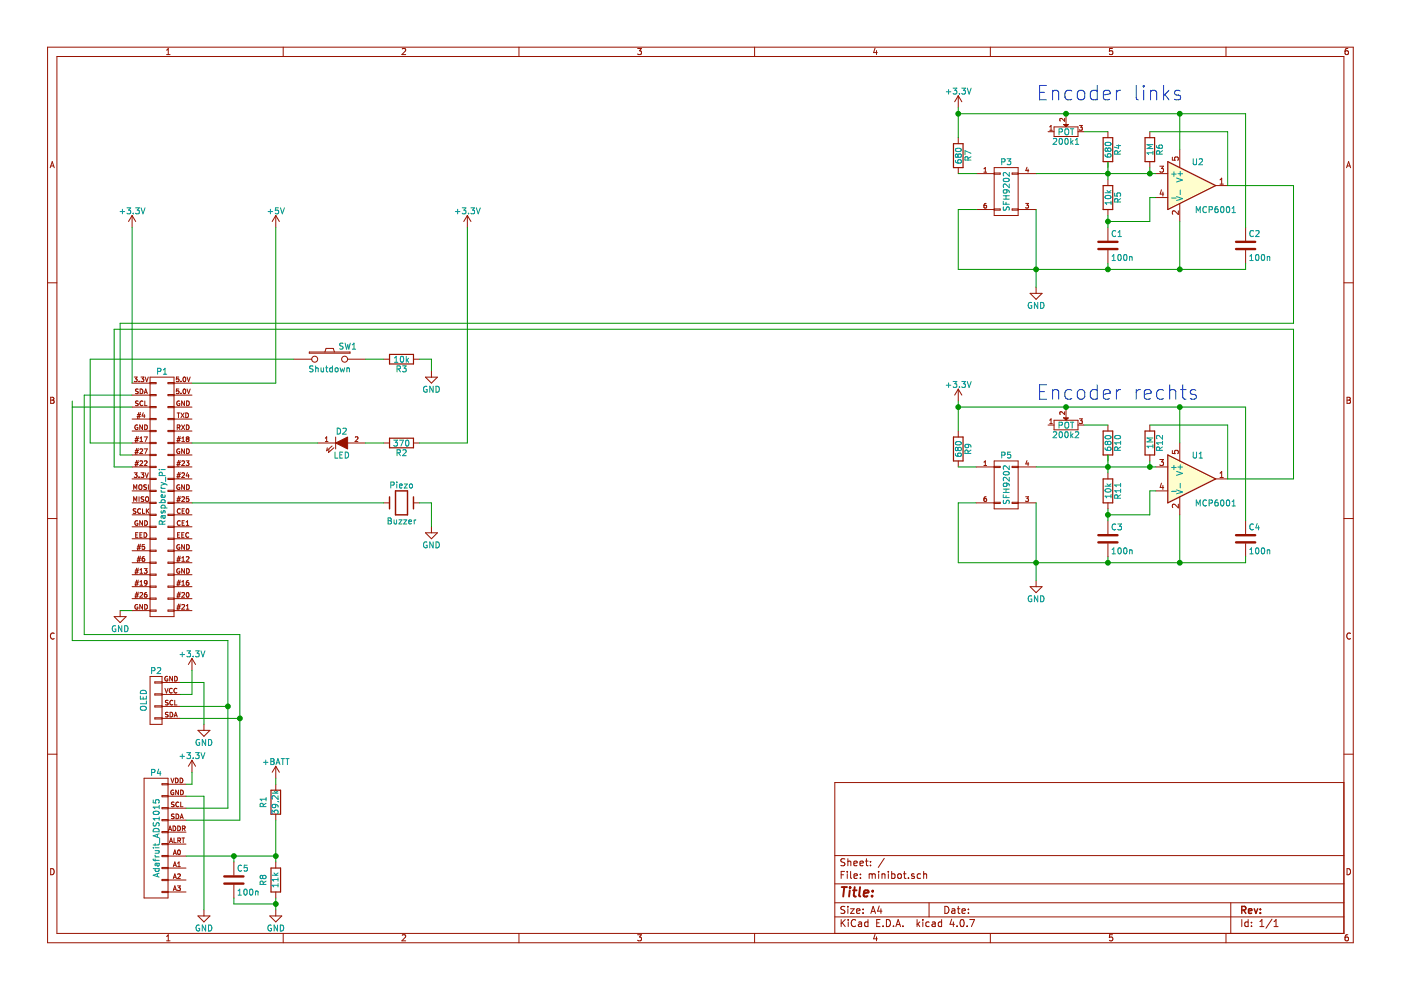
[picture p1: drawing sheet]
EESchema Schematic File Version 2
LIBS:power
LIBS:device
LIBS:transistors
LIBS:conn
LIBS:linear
LIBS:regul
LIBS:74xx
LIBS:cmos4000
LIBS:adc-dac
LIBS:memory
LIBS:xilinx
LIBS:microcontrollers
LIBS:dsp
LIBS:microchip
LIBS:analog_switches
LIBS:motorola
LIBS:texas
LIBS:intel
LIBS:audio
LIBS:interface
LIBS:digital-audio
LIBS:philips
LIBS:display
LIBS:cypress
LIBS:siliconi
LIBS:opto
LIBS:atmel
LIBS:contrib
LIBS:valves
LIBS:minibot-cache
EELAYER 25 0
EELAYER END
$Descr A4 11693 8268
encoding utf-8
Sheet 1 1
Title ""
Date ""
Rev ""
Comp ""
Comment1 ""
Comment2 ""
Comment3 ""
Comment4 ""
$EndDescr
$Comp
L R R1
U 1 1
P 2300 6700
F 0 "R1" V 2400 6700 50  0000 C CNN
F 1 "39,2k" V 2300 6700 50  0000 C CNN
F 2 "" V 2230 6700 50  0000 C CNN
F 3 "" H 2300 6700 50  0000 C CNN
	1    2300 6700
	-1   0    0    1   
$EndComp
$Comp
L +BATT #PWR8
U 1 1
P 2300 6500
F 0 "#PWR8" H 2300 6350 50  0001 C CNN
F 1 "+BATT" H 2300 6640 50  0000 C CNN
F 2 "" H 2300 6500 50  0000 C CNN
F 3 "" H 2300 6500 50  0000 C CNN
	1    2300 6500
	1    0    0    -1  
$EndComp
$Comp
L GND #PWR9
U 1 1
P 2300 7600
F 0 "#PWR9" H 2300 7350 50  0001 C CNN
F 1 "GND" H 2300 7450 50  0000 C CNN
F 2 "" H 2300 7600 50  0000 C CNN
F 3 "" H 2300 7600 50  0000 C CNN
	1    2300 7600
	1    0    0    -1  
$EndComp
$Comp
L CONN_02X20_RaspberryPi_3 P1
U 1 1
P 1350 4150
F 0 "P1" H 1350 5200 50  0000 C CNN
F 1 "Raspberry_Pi" V 1350 4150 50  0000 C CNN
F 2 "" H 1350 3200 50  0000 C CNN
F 3 "" H 1350 3200 50  0000 C CNN
	1    1350 4150
	1    0    0    -1  
$EndComp
$Comp
L OLED_128x64_0.96inch P2
U 1 1
P 1300 5850
F 0 "P2" H 1300 6100 50  0000 C CNN
F 1 "OLED" V 1400 5850 50  0000 C CNN
F 2 "" H 1300 5850 50  0000 C CNN
F 3 "" H 1300 5850 50  0000 C CNN
	1    1300 5850
	-1   0    0    -1  
$EndComp
$Comp
L +5V #PWR7
U 1 1
P 2300 1900
F 0 "#PWR7" H 2300 1750 50  0001 C CNN
F 1 "+5V" H 2300 2040 50  0000 C CNN
F 2 "" H 2300 1900 50  0000 C CNN
F 3 "" H 2300 1900 50  0000 C CNN
	1    2300 1900
	1    0    0    -1  
$EndComp
$Comp
L LED D2
U 1 1
P 2850 3700
F 0 "D2" H 2850 3800 50  0000 C CNN
F 1 "LED" H 2850 3600 50  0000 C CNN
F 2 "" H 2850 3700 50  0000 C CNN
F 3 "" H 2850 3700 50  0000 C CNN
	1    2850 3700
	1    0    0    -1  
$EndComp
$Comp
L R R2
U 1 1
P 3350 3700
F 0 "R2" V 3430 3700 50  0000 C CNN
F 1 "370" V 3350 3700 50  0000 C CNN
F 2 "" V 3280 3700 50  0000 C CNN
F 3 "" H 3350 3700 50  0000 C CNN
	1    3350 3700
	0    1    1    0   
$EndComp
$Comp
L SW_PUSH SW1
U 1 1
P 2750 3000
F 0 "SW1" H 2900 3110 50  0000 C CNN
F 1 "Shutdown" H 2750 2920 50  0000 C CNN
F 2 "" H 2750 3000 50  0000 C CNN
F 3 "" H 2750 3000 50  0000 C CNN
	1    2750 3000
	1    0    0    -1  
$EndComp
$Comp
L R R3
U 1 1
P 3350 3000
F 0 "R3" V 3430 3000 50  0000 C CNN
F 1 "10k" V 3350 3000 50  0000 C CNN
F 2 "" V 3280 3000 50  0000 C CNN
F 3 "" H 3350 3000 50  0000 C CNN
	1    3350 3000
	0    1    1    0   
$EndComp
$Comp
L SFH9202 P3
U 1 1
P 8400 1600
F 0 "P3" H 8400 1850 50  0000 C CNN
F 1 "SFH9202" V 8400 1600 50  0000 C CNN
F 2 "" H 8300 800 50  0000 C CNN
F 3 "" H 8300 800 50  0000 C CNN
	1    8400 1600
	1    0    0    -1  
$EndComp
$Comp
L R R4
U 1 1
P 9250 1250
F 0 "R4" V 9330 1250 50  0000 C CNN
F 1 "680" V 9250 1250 50  0000 C CNN
F 2 "" V 9180 1250 50  0000 C CNN
F 3 "" H 9250 1250 50  0000 C CNN
	1    9250 1250
	1    0    0    -1  
$EndComp
$Comp
L R R5
U 1 1
P 9250 1650
F 0 "R5" V 9330 1650 50  0000 C CNN
F 1 "10k" V 9250 1650 50  0000 C CNN
F 2 "" V 9180 1650 50  0000 C CNN
F 3 "" H 9250 1650 50  0000 C CNN
	1    9250 1650
	1    0    0    -1  
$EndComp
$Comp
L R R6
U 1 1
P 9600 1250
F 0 "R6" V 9680 1250 50  0000 C CNN
F 1 "1M" V 9600 1250 50  0000 C CNN
F 2 "" V 9530 1250 50  0000 C CNN
F 3 "" H 9600 1250 50  0000 C CNN
	1    9600 1250
	1    0    0    -1  
$EndComp
$Comp
L C C1
U 1 1
P 9250 2050
F 0 "C1" H 9275 2150 50  0000 L CNN
F 1 "100n" H 9275 1950 50  0000 L CNN
F 2 "" H 9288 1900 50  0000 C CNN
F 3 "" H 9250 2050 50  0000 C CNN
	1    9250 2050
	1    0    0    -1  
$EndComp
$Comp
L C C2
U 1 1
P 10400 2050
F 0 "C2" H 10425 2150 50  0000 L CNN
F 1 "100n" H 10425 1950 50  0000 L CNN
F 2 "" H 10438 1900 50  0000 C CNN
F 3 "" H 10400 2050 50  0000 C CNN
	1    10400 2050
	1    0    0    -1  
$EndComp
$Comp
L POT 200k1
U 1 1
P 8900 1100
F 0 "200k1" H 8900 1020 50  0000 C CNN
F 1 "POT" H 8900 1100 50  0000 C CNN
F 2 "" H 8900 1100 50  0000 C CNN
F 3 "" H 8900 1100 50  0000 C CNN
	1    8900 1100
	1    0    0    -1  
$EndComp
$Comp
L +3.3V #PWR12
U 1 1
P 8000 900
F 0 "#PWR12" H 8000 750 50  0001 C CNN
F 1 "+3.3V" H 8000 1040 50  0000 C CNN
F 2 "" H 8000 900 50  0000 C CNN
F 3 "" H 8000 900 50  0000 C CNN
	1    8000 900 
	1    0    0    -1  
$EndComp
$Comp
L GND #PWR14
U 1 1
P 8650 2400
F 0 "#PWR14" H 8650 2150 50  0001 C CNN
F 1 "GND" H 8650 2250 50  0000 C CNN
F 2 "" H 8650 2400 50  0000 C CNN
F 3 "" H 8650 2400 50  0000 C CNN
	1    8650 2400
	1    0    0    -1  
$EndComp
$Comp
L MCP6001 U2
U 1 1
P 9950 1550
F 0 "U2" H 10000 1750 50  0000 C CNN
F 1 "MCP6001" H 10150 1350 50  0000 C CNN
F 2 "" H 9900 1650 50  0000 C CNN
F 3 "" H 10000 1750 50  0000 C CNN
	1    9950 1550
	1    0    0    -1  
$EndComp
$Comp
L R R7
U 1 1
P 8000 1300
F 0 "R7" V 8080 1300 50  0000 C CNN
F 1 "680" V 8000 1300 50  0000 C CNN
F 2 "" V 7930 1300 50  0000 C CNN
F 3 "" H 8000 1300 50  0000 C CNN
	1    8000 1300
	1    0    0    -1  
$EndComp
$Comp
L GND #PWR5
U 1 1
P 1700 6050
F 0 "#PWR5" H 1700 5800 50  0001 C CNN
F 1 "GND" H 1700 5900 50  0000 C CNN
F 2 "" H 1700 6050 50  0000 C CNN
F 3 "" H 1700 6050 50  0000 C CNN
	1    1700 6050
	1    0    0    -1  
$EndComp
$Comp
L +3.3V #PWR3
U 1 1
P 1600 5600
F 0 "#PWR3" H 1600 5450 50  0001 C CNN
F 1 "+3.3V" H 1600 5740 50  0000 C CNN
F 2 "" H 1600 5600 50  0000 C CNN
F 3 "" H 1600 5600 50  0000 C CNN
	1    1600 5600
	1    0    0    -1  
$EndComp
$Comp
L +3.3V #PWR11
U 1 1
P 3900 1900
F 0 "#PWR11" H 3900 1750 50  0001 C CNN
F 1 "+3.3V" H 3900 2040 50  0000 C CNN
F 2 "" H 3900 1900 50  0000 C CNN
F 3 "" H 3900 1900 50  0000 C CNN
	1    3900 1900
	1    0    0    -1  
$EndComp
$Comp
L SFH9202 P5
U 1 1
P 8400 4050
F 0 "P5" H 8400 4300 50  0000 C CNN
F 1 "SFH9202" V 8400 4050 50  0000 C CNN
F 2 "" H 8300 3250 50  0000 C CNN
F 3 "" H 8300 3250 50  0000 C CNN
	1    8400 4050
	1    0    0    -1  
$EndComp
$Comp
L R R10
U 1 1
P 9250 3700
F 0 "R10" V 9330 3700 50  0000 C CNN
F 1 "680" V 9250 3700 50  0000 C CNN
F 2 "" V 9180 3700 50  0000 C CNN
F 3 "" H 9250 3700 50  0000 C CNN
	1    9250 3700
	1    0    0    -1  
$EndComp
$Comp
L R R11
U 1 1
P 9250 4100
F 0 "R11" V 9330 4100 50  0000 C CNN
F 1 "10k" V 9250 4100 50  0000 C CNN
F 2 "" V 9180 4100 50  0000 C CNN
F 3 "" H 9250 4100 50  0000 C CNN
	1    9250 4100
	1    0    0    -1  
$EndComp
$Comp
L R R12
U 1 1
P 9600 3700
F 0 "R12" V 9680 3700 50  0000 C CNN
F 1 "1M" V 9600 3700 50  0000 C CNN
F 2 "" V 9530 3700 50  0000 C CNN
F 3 "" H 9600 3700 50  0000 C CNN
	1    9600 3700
	1    0    0    -1  
$EndComp
$Comp
L C C3
U 1 1
P 9250 4500
F 0 "C3" H 9275 4600 50  0000 L CNN
F 1 "100n" H 9275 4400 50  0000 L CNN
F 2 "" H 9288 4350 50  0000 C CNN
F 3 "" H 9250 4500 50  0000 C CNN
	1    9250 4500
	1    0    0    -1  
$EndComp
$Comp
L C C4
U 1 1
P 10400 4500
F 0 "C4" H 10425 4600 50  0000 L CNN
F 1 "100n" H 10425 4400 50  0000 L CNN
F 2 "" H 10438 4350 50  0000 C CNN
F 3 "" H 10400 4500 50  0000 C CNN
	1    10400 4500
	1    0    0    -1  
$EndComp
$Comp
L POT 200k2
U 1 1
P 8900 3550
F 0 "200k2" H 8900 3470 50  0000 C CNN
F 1 "POT" H 8900 3550 50  0000 C CNN
F 2 "" H 8900 3550 50  0000 C CNN
F 3 "" H 8900 3550 50  0000 C CNN
	1    8900 3550
	1    0    0    -1  
$EndComp
$Comp
L +3.3V #PWR13
U 1 1
P 8000 3350
F 0 "#PWR13" H 8000 3200 50  0001 C CNN
F 1 "+3.3V" H 8000 3490 50  0000 C CNN
F 2 "" H 8000 3350 50  0000 C CNN
F 3 "" H 8000 3350 50  0000 C CNN
	1    8000 3350
	1    0    0    -1  
$EndComp
$Comp
L GND #PWR15
U 1 1
P 8650 4850
F 0 "#PWR15" H 8650 4600 50  0001 C CNN
F 1 "GND" H 8650 4700 50  0000 C CNN
F 2 "" H 8650 4850 50  0000 C CNN
F 3 "" H 8650 4850 50  0000 C CNN
	1    8650 4850
	1    0    0    -1  
$EndComp
$Comp
L MCP6001 U1
U 1 1
P 9950 4000
F 0 "U1" H 10000 4200 50  0000 C CNN
F 1 "MCP6001" H 10150 3800 50  0000 C CNN
F 2 "" H 9900 4100 50  0000 C CNN
F 3 "" H 10000 4200 50  0000 C CNN
	1    9950 4000
	1    0    0    -1  
$EndComp
$Comp
L R R9
U 1 1
P 8000 3750
F 0 "R9" V 8080 3750 50  0000 C CNN
F 1 "680" V 8000 3750 50  0000 C CNN
F 2 "" V 7930 3750 50  0000 C CNN
F 3 "" H 8000 3750 50  0000 C CNN
	1    8000 3750
	1    0    0    -1  
$EndComp
Text Notes 8650 850  0    120  ~ 0
Encoder links
Text Notes 8650 3350 0    120  ~ 0
Encoder rechts
$Comp
L GND #PWR10
U 1 1
P 3600 3100
F 0 "#PWR10" H 3600 2850 50  0001 C CNN
F 1 "GND" H 3600 2950 50  0000 C CNN
F 2 "" H 3600 3100 50  0000 C CNN
F 3 "" H 3600 3100 50  0000 C CNN
	1    3600 3100
	1    0    0    -1  
$EndComp
$Comp
L +3.3V #PWR2
U 1 1
P 1100 1900
F 0 "#PWR2" H 1100 1750 50  0001 C CNN
F 1 "+3.3V" H 1100 2040 50  0000 C CNN
F 2 "" H 1100 1900 50  0000 C CNN
F 3 "" H 1100 1900 50  0000 C CNN
	1    1100 1900
	1    0    0    -1  
$EndComp
$Comp
L R R8
U 1 1
P 2300 7350
F 0 "R8" V 2400 7350 50  0000 C CNN
F 1 "11k" V 2300 7350 50  0000 C CNN
F 2 "" V 2230 7350 50  0000 C CNN
F 3 "" H 2300 7350 50  0000 C CNN
	1    2300 7350
	-1   0    0    1   
$EndComp
$Comp
L Adafruit_ADS1015 P4
U 1 1
P 1300 7000
F 0 "P4" H 1300 7550 50  0000 C CNN
F 1 "Adafruit_ADS1015" V 1300 7000 50  0000 C CNN
F 2 "" H 1300 6050 50  0000 C CNN
F 3 "" H 1300 6050 50  0000 C CNN
	1    1300 7000
	1    0    0    -1  
$EndComp
$Comp
L GND #PWR6
U 1 1
P 1700 7600
F 0 "#PWR6" H 1700 7350 50  0001 C CNN
F 1 "GND" H 1700 7450 50  0000 C CNN
F 2 "" H 1700 7600 50  0000 C CNN
F 3 "" H 1700 7600 50  0000 C CNN
	1    1700 7600
	1    0    0    -1  
$EndComp
$Comp
L +3.3V #PWR4
U 1 1
P 1600 6450
F 0 "#PWR4" H 1600 6300 50  0001 C CNN
F 1 "+3.3V" H 1600 6590 50  0000 C CNN
F 2 "" H 1600 6450 50  0000 C CNN
F 3 "" H 1600 6450 50  0000 C CNN
	1    1600 6450
	1    0    0    -1  
$EndComp
$Comp
L GND #PWR1
U 1 1
P 1000 5100
F 0 "#PWR1" H 1000 4850 50  0001 C CNN
F 1 "GND" H 1000 4950 50  0000 C CNN
F 2 "" H 1000 5100 50  0000 C CNN
F 3 "" H 1000 5100 50  0000 C CNN
	1    1000 5100
	1    0    0    -1  
$EndComp
$Comp
L C C5
U 1 1
P 1950 7350
F 0 "C5" H 1975 7450 50  0000 L CNN
F 1 "100n" H 1975 7250 50  0000 L CNN
F 2 "" H 1988 7200 50  0000 C CNN
F 3 "" H 1950 7350 50  0000 C CNN
	1    1950 7350
	1    0    0    -1  
$EndComp
Wire Wire Line
	1700 5700 1700 6050
Wire Wire Line
	1600 3700 2650 3700
Wire Wire Line
	3050 3700 3200 3700
Wire Wire Line
	1100 1900 1100 3200
Wire Wire Line
	1600 3200 2300 3200
Wire Wire Line
	2300 3200 2300 1900
Wire Wire Line
	3050 3000 3200 3000
Wire Wire Line
	1700 5700 1500 5700
Wire Wire Line
	1600 5800 1500 5800
Wire Wire Line
	1100 3400 600  3400
Wire Wire Line
	600  3350 600  5350
Wire Wire Line
	600  5350 1900 5350
Wire Wire Line
	1900 5350 1900 6750
Wire Wire Line
	1900 5900 1500 5900
Wire Wire Line
	1100 3300 700  3300
Wire Wire Line
	700  3300 700  5300
Wire Wire Line
	700  5300 2000 5300
Wire Wire Line
	2000 5300 2000 6850
Wire Wire Line
	2000 6000 1500 6000
Wire Wire Line
	8000 1450 8150 1450
Wire Wire Line
	8000 900  8000 1150
Wire Wire Line
	8000 2250 10400 2250
Wire Wire Line
	9250 1350 9250 1500
Wire Wire Line
	8650 1450 9650 1450
Connection ~ 9250 1450
Wire Wire Line
	9250 1100 9050 1100
Wire Wire Line
	8000 950  10400 950 
Connection ~ 8000 950 
Wire Wire Line
	9250 1800 9250 1900
Wire Wire Line
	8150 1750 8000 1750
Wire Wire Line
	8000 1750 8000 2250
Wire Wire Line
	9250 2250 9250 2200
Wire Wire Line
	9600 1450 9600 1400
Wire Wire Line
	9600 1100 10250 1100
Wire Wire Line
	10250 1100 10250 1550
Connection ~ 9600 1450
Wire Wire Line
	9650 1650 9600 1650
Wire Wire Line
	9600 1650 9600 1850
Wire Wire Line
	9600 1850 9250 1850
Connection ~ 9250 1850
Wire Wire Line
	9850 2250 9850 1850
Connection ~ 9250 2250
Wire Wire Line
	8650 1750 8650 2400
Connection ~ 8650 2250
Wire Wire Line
	10400 2250 10400 2200
Connection ~ 9850 2250
Wire Wire Line
	9850 950  9850 1250
Connection ~ 8900 950 
Wire Wire Line
	10400 950  10400 1900
Connection ~ 9850 950 
Wire Wire Line
	10250 1550 10800 1550
Wire Wire Line
	3900 1900 3900 3700
Wire Wire Line
	3900 3700 3500 3700
Wire Wire Line
	2300 6500 2300 6550
Wire Wire Line
	8000 3900 8150 3900
Wire Wire Line
	8000 3350 8000 3600
Wire Wire Line
	8000 4700 10400 4700
Wire Wire Line
	9250 3800 9250 3950
Wire Wire Line
	8650 3900 9650 3900
Connection ~ 9250 3900
Wire Wire Line
	9250 3550 9050 3550
Wire Wire Line
	8000 3400 10400 3400
Connection ~ 8000 3400
Wire Wire Line
	9250 4250 9250 4350
Wire Wire Line
	8150 4200 8000 4200
Wire Wire Line
	8000 4200 8000 4700
Wire Wire Line
	9250 4700 9250 4650
Wire Wire Line
	9600 3900 9600 3850
Wire Wire Line
	9600 3550 10250 3550
Wire Wire Line
	10250 3550 10250 4000
Connection ~ 9600 3900
Wire Wire Line
	9650 4100 9600 4100
Wire Wire Line
	9600 4100 9600 4300
Wire Wire Line
	9600 4300 9250 4300
Connection ~ 9250 4300
Wire Wire Line
	9850 4700 9850 4300
Connection ~ 9250 4700
Wire Wire Line
	8650 4200 8650 4850
Connection ~ 8650 4700
Wire Wire Line
	10400 4700 10400 4650
Connection ~ 9850 4700
Wire Wire Line
	9850 3400 9850 3700
Connection ~ 8900 3400
Wire Wire Line
	10400 3400 10400 4350
Connection ~ 9850 3400
Wire Wire Line
	10250 4000 10800 4000
Wire Wire Line
	3500 3000 3600 3000
Wire Wire Line
	3600 3000 3600 3100
Wire Wire Line
	1100 3700 750  3700
Wire Wire Line
	750  3700 750  3000
Wire Wire Line
	750  3000 2450 3000
Wire Wire Line
	10800 1550 10800 2700
Wire Wire Line
	10800 2700 1000 2700
Wire Wire Line
	1000 2700 1000 3800
Wire Wire Line
	1000 3800 1100 3800
Wire Wire Line
	1100 3900 950  3900
Wire Wire Line
	950  3900 950  2750
Wire Wire Line
	950  2750 10800 2750
Wire Wire Line
	10800 2750 10800 4000
Wire Wire Line
	1600 5600 1600 5800
Wire Wire Line
	2300 7500 2300 7600
Wire Wire Line
	1100 5100 1000 5100
Wire Wire Line
	1600 6550 1600 6450
Wire Wire Line
	1550 6650 1700 6650
Wire Wire Line
	1700 6650 1700 7600
Wire Wire Line
	1900 6750 1550 6750
Connection ~ 1900 5900
Wire Wire Line
	2000 6850 1550 6850
Connection ~ 2000 6000
Wire Wire Line
	2300 6850 2300 7200
Wire Wire Line
	1550 6550 1600 6550
Wire Wire Line
	1550 7150 2300 7150
Connection ~ 2300 7150
Wire Wire Line
	1950 7200 1950 7150
Connection ~ 1950 7150
Wire Wire Line
	1950 7500 1950 7550
Wire Wire Line
	1950 7550 2300 7550
Connection ~ 2300 7550
$Comp
L Crystal Piezo
U 1 1
P 3350 4200
F 0 "Piezo" H 3350 4350 50  0000 C CNN
F 1 "Buzzer" H 3350 4050 50  0000 C CNN
F 2 "" H 3350 4200 50  0000 C CNN
F 3 "" H 3350 4200 50  0000 C CNN
	1    3350 4200
	1    0    0    -1  
$EndComp
Wire Wire Line
	1600 4200 3200 4200
$Comp
L GND #PWR?
U 1 1
P 3600 4400
F 0 "#PWR?" H 3600 4150 50  0001 C CNN
F 1 "GND" H 3600 4250 50  0000 C CNN
F 2 "" H 3600 4400 50  0000 C CNN
F 3 "" H 3600 4400 50  0000 C CNN
	1    3600 4400
	1    0    0    -1  
$EndComp
Wire Wire Line
	3500 4200 3600 4200
Wire Wire Line
	3600 4200 3600 4400
$EndSCHEMATC
